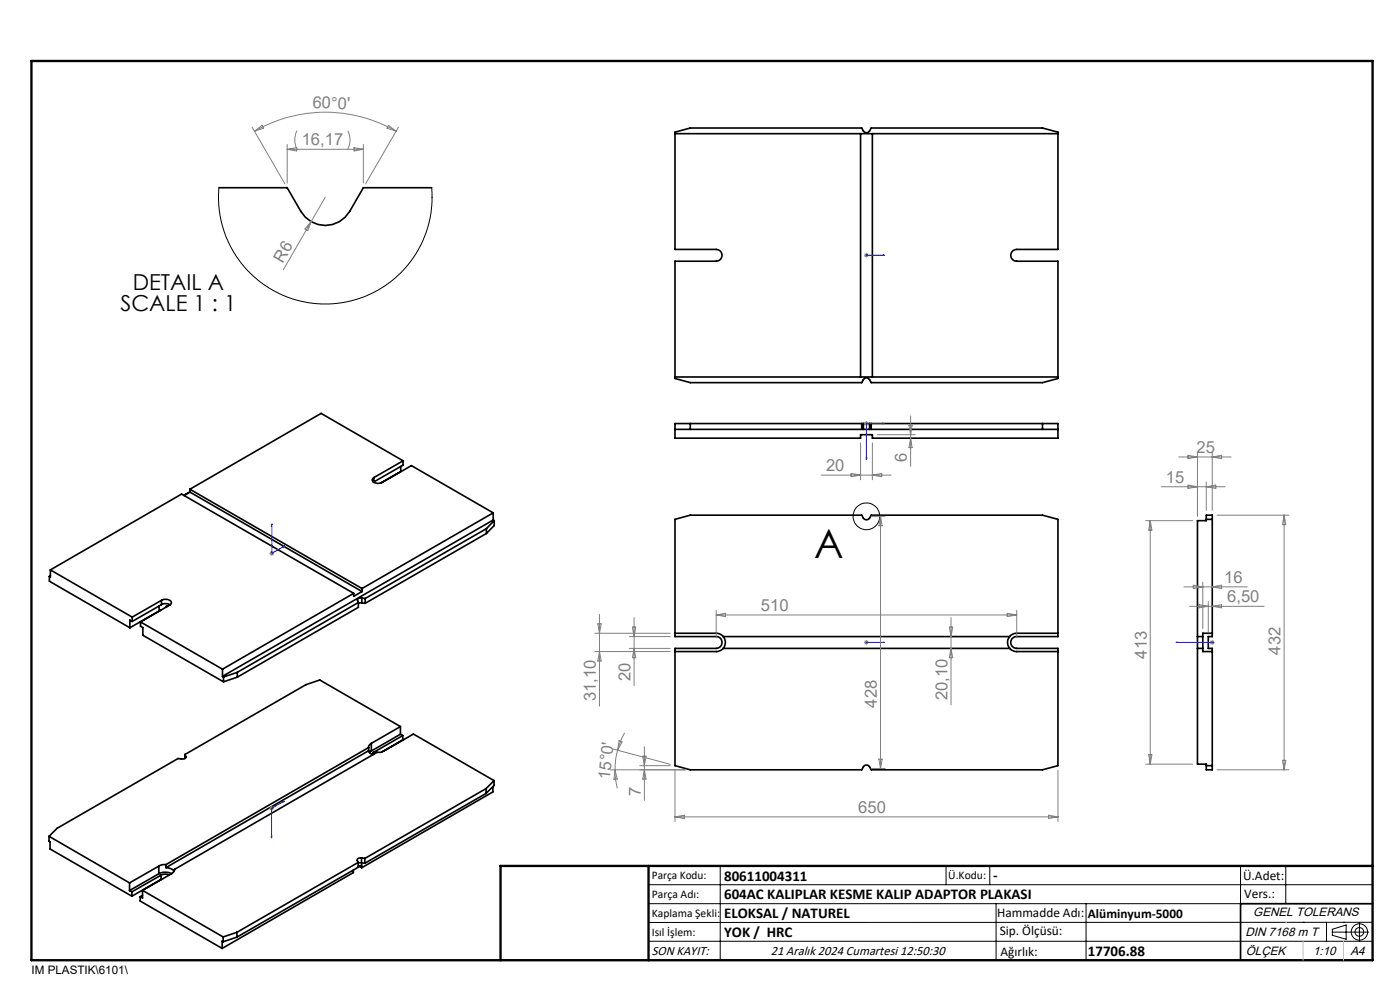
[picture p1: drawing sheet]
<svg xmlns="http://www.w3.org/2000/svg" width="297mm" height="210mm" viewBox="0 0 297 210" stroke-linecap="round" stroke-linejoin="round" font-family="sans-serif">
<g fill="none" stroke="#000" stroke-width=".35">
<path d="M46.5 39.8h14.4l2.9 5a6 6 0 0 0 10.4 0l2.9-5h14.5M143.2 28l3.2-.8h36.4a1.34 1.34 0 0 0 .8 .9h.4l.3-.2 .5-.7h36.4l3.2 .8v24.9h-8.7a1.25 1.25 0 0 0-1.3 1.3 1.25 1.25 0 0 0 1.3 1.2h8.7v24.9l-3.2 .9h-36.4l-.3-.7a.74 .74 0 0 0-1.3 0l-.4 .7h-36.4l-3.2-.9v-24.9h8.7a1.25 1.25 0 0 0 1.3-1.2 1.25 1.25 0 0 0-1.3-1.3h-8.7zM143.2 28.4h81.2M182.6 28.4v51.6M185.1 28.4v51.6M143.2 80h81.2M85 98.9v1.1l-4.2 2.5M85.5 97.7l-17.4-10-27.8 16.1M85.5 97.7l-6.2 3.6M85.5 97.7v1l-6.2 3.5M143.2 91.1h40M146.4 89.8v1.3"/>
<path d="M182.8 89.8v1.3M183.2 91.1h1.3M183.2 89.8h1.3M183.2 89.8h-40v3.1h39.4v-.7h2.5v.7h39.3v-3.1h-39.9M183.2 89.8v1.3M184.5 91.1h39.9M184.5 89.8v1.3M184.8 89.8v1.3M221.2 89.8v1.3M40.3 104.4l-1.2 .7M40.3 104.4l36.5 21.1M40.3 103.8v.6"/>
<path d="M40.3 103.8l36.5 21M40.3 104.3l-1 .7M79.3 101.3a.63 .63 0 0 0-.3 .8 .63 .63 0 0 0 .7 .4h.5l.9-.2 6.2-3.5 17.3 10M79.3 101.3v.9M79.3 102.2l-.1 .1M103.2 112.1l-25.7 14.9M103.2 112.1v1.1M103.2 113.2l-25.7 14.8M104.6 108.8l-27.8 16M104.6 108.8v1.5M104.6 110.3l-57.4 33.2M104.6 110.3l.2 .1"/>
<path d="M104.8 110.4l-1.6 1.7M104.8 110.4v1.1l-1.6 1.7M143.2 110.2l3.2-.9h36.4l.4 .6a.78 .78 0 0 0 1.3 0l.3-.6h36.4l3.2 .9v24.8h-8.7a1.25 1.25 0 0 0-1.3 1.3 1.25 1.25 0 0 0 1.3 1.2h8.7v24.9l-3.2 .9h-36.4a1.29 1.29 0 0 0-.8-1l-.7 .2-.5 .8h-36.4l-3.2-.9v-24.9h8.7a1.25 1.25 0 0 0 1.3-1.2 1.25 1.25 0 0 0-1.3-1.3h-8.7zM255.9 110.2h1.3M10.5 122.3v1l17.1 9.9M10.7 120.9l27.8-16.1 36.5 21.1M10.7 120.9l17.3 10M10.7 120.9v1.5l-.2-.1M10.7 122.1l-.2 .2M28 131.8l-.4-.3v1.7M28 130.9v.9M29.8 131.9l17.4 10"/>
<path d="M29.8 131.9v.9l.5 .3v1.7l17.1 9.8M33.8 129.6l-6.2 3.6M33.8 128.5v1.1M34.1 129.4l-.3 .2M34.3 127.3a1.46 1.46 0 0 1 2.1 .5l-.4 .5-6.2 3.6M34.3 128.3a1.95 1.95 0 0 1 1.8 0M34.3 127.3l-6.3 3.6M34.3 127.3v1M34.3 128.3l-6.3 3.5M35.5 128.6h-.2v.2M75 125.9l-27.8 16M76 127.8v1l-25.7 14.8"/>
<path d="M76 127.8l-25.7 14.8M76.8 126.9a.65 .65 0 0 0-1 .5l.2 .4M76.8 127.9l-.8 .1M76.8 126.9v1M76.8 126.9l.7 .1M76.8 127.9l.7 .1M76.8 124.8v.7M76.8 125.5l-1.8 1v-.6M77.5 127v1M143.2 134.3h8.7a1.87 1.87 0 0 1 1.5 .7M153.4 137.5a1.99 1.99 0 0 1-1.5 .7h-8.7M153.4 135a1.92 1.92 0 0 1 0 2.5"/>
<path d="M153.4 135h60.8M153.4 137.5h60.8M214.2 137.5a1.99 1.99 0 0 0 1.5 .7h8.7M214.2 135a1.92 1.92 0 0 0 0 2.5M224.4 134.3h-8.7a1.87 1.87 0 0 0-1.5 .7M254 135v2.5M254 135h1.2M254 137.5v24.6h1.9v1.2h1.3v-25.1M254 137.5h1.2M255.2 135v2.5M255.2 137.5v.7h2M257.2 134.3v.7h-.9v2.5h.9v.7"/>
<path d="M257.2 134.3h-2v.7M257.2 134.3v-25h-1.3v1.1h-1.9v24.6M47.2 141.9v1.6M47.2 143.5l.2 .1M47.4 143.6v1M50.3 142.6l-2.9 1M50.3 142.6v1M50.3 143.6l-2.9 1M78.2 159.2l.3 .5 .6 .4M78.2 158.6l-43 24.8M78.2 159.2l-43 24.8M78.2 158.6v.6"/>
<path d="M78.8 157.7a.93 .93 0 0 0-.6 .9M78.8 159.3l-.4 .3M78.8 157.7v1.6M79.3 159.6l-.4 .4M79.3 159.6v.4M84.9 154.1l-17.1-9.9-2.9 1-25.7 14.8M84.9 154.1l-6.1 3.6M84.9 155.7l.5 .3M84.9 155.7l-6.1 3.6M84.9 154.1v1.6M85.4 156l-6.1 3.6M85.4 156v.9l-4.3 2.5"/>
<path d="M10.4 177.4l17.1 9.9M10.4 177.4v1l.2 .2v1.5l17.4 10M39.2 160l.2 .5M39.2 160v.9M39.4 160.5a.62 .62 0 0 1-.9 .5l-.7-.1-25.7 14.8-1.7 1.7M39.4 160.5v.2M103.1 167.3l-25.7 14.8M103.1 167.3v1M103.1 168.3l-25.7 14.8M104.6 166.8v1.2l-27.9 16.1M104.8 165.6l-17.1-9.9-6.2 3.6-.7 .3h-.8l-43 24.8M104.8 165.6l-1.7 1.7"/>
<path d="M104.8 165.6v1l-1.7 1.7M255.9 162.4h1.3M27.5 188.9l.5 .3M27.5 187.3v1.6M28 189.2v.9M29.7 190.2v.9l17.4 10.1M30.2 188.9l17.1 9.8M30.2 188.9v1.6l-.5-.3M30.2 189.9l-.5 .3M33.7 185.3l-6.2 3.6M33.7 183.7l-6.2 3.6M33.7 183.7v1.6"/>
<path d="M34.2 185.6l-6.2 3.6M34.2 185.6v.9M34.2 186.5l-6.2 3.6M34.5 186.4l-.3 .1M35.2 183.4h-.8l-.7 .3M35.2 184a1.93 1.93 0 0 1 1.7 .8M35.2 183.4v.6M35.9 185.6a2.03 2.03 0 0 0-1.7 0M36.4 185.3a3.2 3.2 0 0 0-2.7 0M37 184.4a.93 .93 0 0 1-.6 .9l-6.2 3.6M37 184.4v.2M47.3 198.7v1.1"/>
<path d="M47.3 199.8l-.2-.2v1.6M50.3 197.8l-3 .9M50.3 197.8v1M50.3 198.8l-3 1M75 184.5v.6l-27.9 16.1M76 182.9l-25.7 14.9M76 183.9l.7-.4v.6M76 182.9v1.1l-25.7 14.8M76.2 183.8l.5 .3M76.7 182a.65 .65 0 0 0-.9 .5l.2 .4M76.7 183l-.7 .1M76.7 182l.7 .1"/>
<path d="M76.7 182v1M76.7 183l.7 .1M77.4 182.1v1M291.2 191.7h-28v12"/>
</g>
<g fill="none" stroke="#000" stroke-width=".21">
<path d="M46.5 39.8l-.1 2.9 .1 1.8 .3 1.8 .7 2.7 1.7 3.9 1 1.6 1.6 2 1.6 1.8 2 1.6 3.8 2.4 3.7 1.4 2.6 .5 2.5 .3h2.1l2.6-.3 4.2-1.1 2.7-1.2 1.9-1.2 1.7-1.2 2-1.8 1.4-1.6 1.7-2.3 1.3-2.5 .9-2.1 .7-2.9 .3-2 .1-4.5M137.6 187.7h153.6M137.6 191.7h153.6M137.6 199.7h153.6M152.8 183.7v20M200.7 183.7v4M210 183.7v4M211.3 191.7v12M230.4 191.7v12M263.2 183.7v20M272.8 183.7v8M276.4 195.6h.1"/>
<path d="M281.4 195.6v4.1M282.6 197.7h7.8M282.6 197.1l3-.9v3l-3-.8zM285 195.6h.1M288.4 195.8v3.8M291.2 195.6l-153.6 .1"/>
<circle cx="183.8" cy="109.5" r="2.84"/>
<circle cx="288.4" cy="197.7" r="1.74"/>
<circle cx="288.4" cy="197.7" r=".93"/>
</g>
<g fill="none" stroke="#00f" stroke-width=".21">
<path d="M183.7 54.1h.2zM183.8 54.1h.1M183.8 54.1h3.8M187.6 54.1h-.3h.3M183.7 97.1h.2l-.1 .4zM187.3 89.7l.3 .1-.3 .1zM187.6 89.8h-3.8v7.7M57.7 111.1l-.1 .3zM57.7 111.1v6.3l2.7-1.6M60.1 115.9l.3-.1-.3 .3zM183.7 136.3h.2zM183.8 136.3h.1"/>
<path d="M183.8 136.3h3.8M187.6 136.3h-.3h.3M249.4 136.3h.4h-.4M249.4 136.3h7.8M257.1 136.3h.1zM257.2 136.3h.1M57.5 177.5l.2-.1-.1 .4zM60 170l.3-.1-.3 .3zM60.3 169.9l-2.7 1.6v6.3"/>
</g>
<g fill="none" stroke="#808080" stroke-width=".21">
<path d="M53.5 27l6.9 12M54 27.8l1.6-1.2 .3 .6zM54 27.8a30 30 0 0 1 30 0M60.9 30.6v8.2M60.9 31.7h16.2M60.9 31.7l2-.4v.7zM63 27.7a4.5 4.5 0 0 0 0 4M73.8 27.7a4.5 4.5 0 0 1 0 4M75.1 31.3l2 .4-2 .3zM77.1 30.6v8.2M82.4 26.6l1.6 1.2-1.9-.6zM84.5 27l-6.9 12"/>
<path d="M66 47l-.7 1.9-.6-.3zM69 41.8l-8.9 15.4M183.3 54.1h1M183.4 53.8l.7 .7M183.8 53.6v1M184.1 53.8l-.7 .7M182.6 93.9v7.9M183.3 89.8h1M183.4 89.5l.7 .7M183.8 89.3v1M184.1 89.5l-.7 .7M185.1 93.9v7.9"/>
<path d="M186.1 92.2h8.1M192.8 90.2h.7l-.3 2zM193.2 88.2v10.7M193.2 92.9l.3 2.1h-.7zM250 96.9h11.2M252 96.6l2 .3-2 .4zM254 95.9v13.6M257.2 95.9v12.4M257.2 96.9l2-.3v.7zM57.2 117.4h1M57.3 117l.7 .7M57.7 116.9v1"/>
<path d="M58 117l-.7 .7M174.2 100.8h14.9M180.6 100.4l2 .4-2 .3zM184.8 109.5h3M185.1 100.8l1.9-.4v.7zM186.8 109.5v53.5M186.8 109.5l.3 2h-.7zM243 110.4h10M244 110.4v51.7M244 110.4l.4 2.1h-.7zM246.3 103.2h13.6M252 102.9l2 .3-2 .4z"/>
<path d="M255.9 102.2v6.1M255.9 103.2l2-.3v.7zM258.2 109.3h15.2M272.4 109.3v54M272.4 109.3l.4 2h-.7zM126.2 134.3h16M126.2 138.2h16M126.8 132.3h.7l-.3 2zM127.2 130.3v19.5M127.2 138.2l.3 2h-.7zM133.5 135h8.7M133.5 137.5h8.7"/>
<path d="M134.2 133h.7l-.4 2zM134.5 131v14.5M134.5 137.5l.4 2h-.7zM151.9 129.5v5.8M151.9 130.4h63.8M151.9 130.4l2-.3v.7zM183.3 136.3h1M183.4 135.9l.7 .7M183.8 135.8v1M184.1 135.9l-.7 .7M201.4 133h.7l-.3 2zM201.8 137.5l.3 2h-.7z"/>
<path d="M201.8 131v18.5M213.7 130.1l2 .3-2 .4zM215.7 129.5v5.8M251.1 124.5h13.5M252.3 128.6h15.9M253.2 124.1l2 .4-2 .3zM254.4 128.3l1.9 .3-1.9 .3zM255.2 123.5v9.8M256.3 127.6v6.4M256.6 136.3h1.1M256.8 135.9l.7 .7M257.2 128.6l2-.3v.6z"/>
<path d="M257.2 124.5l2-.4v.7zM257.2 135.8v1M257.5 135.9l-.7 .7M130 158.9l12.2 3.2M131 159.1l-.4 2.1-.1 2.1M131.3 157.1l.7 .3-1 1.7zM132.5 155.5l-.7 1.3-.8 2.3M136.7 158.4v11.4M57.1 171.5h1M57.3 171.1l.7 .7M57.6 171v1M58 171.1l-.7 .7"/>
<path d="M129.5 163.3h16M130.5 163.3v1.5l.5 2.4M130.5 163.3l.5 2h-.8zM135.7 162.4h6.5M136.3 160.4h.8l-.4 2zM136.7 163.3l.4 2h-.8zM143.2 163.4v10.9M143.2 173.3h81.2M143.2 173.3l2-.4v.7zM184.8 163h3M186.4 161h.7l-.3 2zM222.4 172.9l2 .4-2 .3z"/>
<path d="M224.4 163.4v10.9M243 162.1h10M243.7 160.1h.7l-.4 2zM258.2 163.3h15.2M272.1 161.3h.7l-.4 2z"/>
</g>
<path d="M106.2 203.7h185" fill="none" stroke="#000" stroke-width=".25"/>
<path d="M6.7 12.9h284.5v190.8h-284.5zM137.6 183.7v20M291.2 183.7h-185v20" fill="none" stroke="#000" stroke-width=".5"/>
<path d="M272.8 195.6h.1M276.4 199.7v4M285 199.7v4" fill="none" stroke="#c0c0c0" stroke-width=".21"/>
<g fill="#00f">
<path d="M187.3 54.1h.3zM183.7 54.1h.2zM187.3 89.7v.2l.3-.1zM183.7 97.1l.1 .4 .1-.4z"/>
<path d="M60 170v.2l.3-.3zM57.5 177.5l.1 .3 .1-.4zM60.1 115.9l.3-.1-.3 .3zM57.7 111.1l-.1 .3zM72.5 210.1h.3zM68.9 210.1h.2z"/>
<path d="M187.3 136.3h.3zM183.7 136.3h.2z"/>
<path d="M257.1 136.3h.1zM249.4 136.3h.4z"/>
</g>
<text font-size="8.5" x="172.7" y="118.4">A</text>
<g font-size="4.7">
<text x="25.6" y="66">SCALE 1 : 1</text>
<text x="28.2" y="61.4">DETAIL A</text>
</g>
<g font-size="3.5" fill="#808080">
<text x="66.3" y="22.9" transform="rotate(2 66.3 22.9)">60°0'</text>
<text x="64" y="30.9">16,17</text>
<text x="60" y="56" transform="rotate(-60 60 56)">R6</text>
<text x="175.2" y="100">20</text>
<text x="192.4" y="97.9" transform="rotate(-90 192.4 97.9)">6</text>
<text x="253.8" y="96.1">25</text>
<text x="247.3" y="102.4">15</text>
<text x="259.7" y="123.7">16</text>
<text x="161.4" y="129.6">510</text>
<text x="260.3" y="127.8">6,50</text>
<text x="243.3" y="139.7" transform="rotate(-90 243.3 139.7)">413</text>
<text x="271.7" y="138.9" transform="rotate(-90 271.7 138.9)">432</text>
<text x="126.4" y="148.8" transform="rotate(-90 126.4 148.8)">31,10</text>
<text x="133.7" y="144.5" transform="rotate(-90 133.7 144.5)">20</text>
<text x="201" y="148.5" transform="rotate(-90 201 148.5)">20,10</text>
<text x="186" y="150.1" transform="rotate(-90 186 150.1)">428</text>
<text x="129.4" y="165.4" transform="rotate(-84 129.4 165.4)">15°0'</text>
<text x="135.9" y="168.8" transform="rotate(-90 135.9 168.8)">7</text>
<text x="182.1" y="172.5">650</text>
</g>
<g font-size="3.2">
<text x="153.6" y="186.8">80611004311</text>
<text x="153.6" y="190.8">604AC KALIPLAR KESME KALIP ADAPTOR PLAKASI</text>
<text x="210.7" y="186.6">-</text>
<text x="153.6" y="194.8">ELOKSAL / NATUREL</text>
<text x="153.6" y="198.8">YOK / HRC</text>
<text x="230.8" y="202.8">17706.88</text>
</g>
<g font-size="2.8">
<text x="263.7" y="186.7">Ü.Adet:</text>
<text x="263.9" y="190.5">Vers.:</text>
<text x="211.5" y="194.5">Hammadde Adı:</text>
<text x="230.8" y="194.7">Alüminyum-5000</text>
<text x="138.3" y="202.6">SON KAYIT:</text>
<text x="163.5" y="202.6">21 Aralık 2024 Cumartesi 12:50:30</text>
<text x="212.1" y="198.4">Sip. Ölçüsü:</text>
<text x="212.2" y="202.7">Ağırlık:</text>
</g>
<g font-size="2.6">
<text x="265.9" y="194.4">GENEL TOLERANS</text>
<text x="264.2" y="198.5">DIN 7168 m T</text>
<text x="264.3" y="202.6">ÖLÇEK</text>
<text x="278.5" y="202.6">1:10</text>
<text x="286.5" y="202.6">A4</text>
</g>
<g font-size="2.5">
<text x="138.3" y="186.4">Parça Kodu:</text>
<text x="138.3" y="190.5">Parça Adı:</text>
<text x="201.2" y="186.5">Ü.Kodu:</text>
<text x="138.3" y="194.5">Kaplama Şekli:</text>
<text x="138.3" y="198.6">Isıl İşlem:</text>
<text x="6.7" y="206.7">IM PLASTIK\6101\</text>
</g>
</svg>
